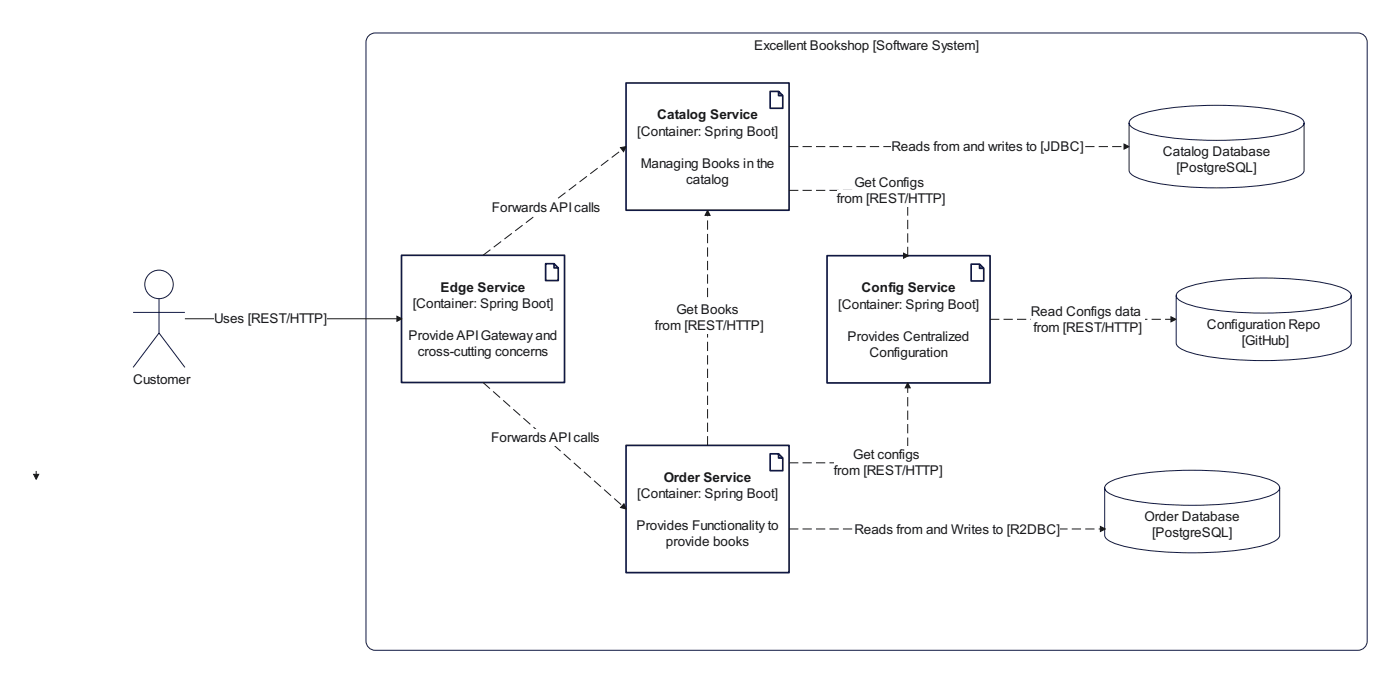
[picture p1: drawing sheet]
<svg xmlns="http://www.w3.org/2000/svg" width="440mm" height="214mm" viewBox="0 0 440 214" stroke-linecap="round" stroke-linejoin="round" font-family="sans-serif">
<path d="M115.7 11.4a2.91 2.91 0 0 1 2.3-1h309a2.91 2.91 0 0 1 2.9 2.9v188a2.91 2.91 0 0 1-2.9 2.9h-309a2.91 2.91 0 0 1-2.9-2.9v-188z" fill="none" stroke="#101843" stroke-width=".31"/>
<path d="M355.6 37.5a21.7 21.7 0 0 1 10.3-3.3 115.5 115.5 0 0 1 38.6 1l2.6 .9a4.1 4.1 0 0 1 3 2.5v14.9a2.78 2.78 0 0 1-1.9 2 53.7 53.7 0 0 1-17.9 3.3 100.4 100.4 0 0 1-31-2.4l-1.3-.4a4.1 4.1 0 0 1-2.9-2.5v-14.9z" fill="#fff"/>
<path d="M355.1 38.6a2.78 2.78 0 0 0 1.9 2 53.7 53.7 0 0 0 17.9 3.3 100.4 100.4 0 0 0 31-2.4l1.2-.4a4.1 4.1 0 0 0 3-2.5M355.6 37.5a21.7 21.7 0 0 1 10.3-3.3 115.5 115.5 0 0 1 38.6 1l2.6 .9a4.1 4.1 0 0 1 3 2.5v14.9a2.78 2.78 0 0 1-1.9 2 53.7 53.7 0 0 1-17.9 3.3 100.4 100.4 0 0 1-31-2.4l-1.3-.4a4.1 4.1 0 0 1-2.9-2.5v-14.9z" fill="none" stroke="#101843" stroke-width=".31"/>
<path d="M347.9 152.1a21.7 21.7 0 0 1 10.4-3.3 115.5 115.5 0 0 1 38.5 1.1l2.7 .8a4.1 4.1 0 0 1 2.9 2.5v14.9a2.78 2.78 0 0 1-1.9 2 53.7 53.7 0 0 1-17.9 3.3 100.4 100.4 0 0 1-31-2.4l-1.2-.4a4.1 4.1 0 0 1-3-2.5v-14.9z" fill="#fff"/>
<path d="M347.4 153.2a2.78 2.78 0 0 0 1.9 2 53.7 53.7 0 0 0 17.9 3.3 100.4 100.4 0 0 0 31-2.4l1.3-.4a4.1 4.1 0 0 0 2.9-2.5M347.9 152.1a21.7 21.7 0 0 1 10.4-3.3 115.5 115.5 0 0 1 38.5 1.1l2.7 .8a4.1 4.1 0 0 1 2.9 2.5v14.9a2.78 2.78 0 0 1-1.9 2 53.7 53.7 0 0 1-17.9 3.3 100.4 100.4 0 0 1-31-2.4l-1.2-.4a4.1 4.1 0 0 1-3-2.5v-14.9z" fill="none" stroke="#101843" stroke-width=".31"/>
<path d="M370.4 91.8a21.7 21.7 0 0 1 10.4-3.4 115.5 115.5 0 0 1 38.5 1.1l2.7 .8a4.1 4.1 0 0 1 2.9 2.5v14.9a2.78 2.78 0 0 1-1.9 2.1 53.7 53.7 0 0 1-17.9 3.2 100.4 100.4 0 0 1-31-2.3l-1.3-.5a4.1 4.1 0 0 1-2.9-2.5v-14.9z" fill="#fff"/>
<path d="M369.9 92.8a2.78 2.78 0 0 0 1.9 2 53.7 53.7 0 0 0 17.9 3.3 100.4 100.4 0 0 0 31-2.4l1.3-.4a4.1 4.1 0 0 0 2.9-2.5M370.4 91.8a21.7 21.7 0 0 1 10.4-3.4 115.5 115.5 0 0 1 38.5 1.1l2.7 .8a4.1 4.1 0 0 1 2.9 2.5v14.9a2.78 2.78 0 0 1-1.9 2.1 53.7 53.7 0 0 1-17.9 3.2 100.4 100.4 0 0 1-31-2.3l-1.3-.5a4.1 4.1 0 0 1-2.9-2.5v-14.9z" fill="none" stroke="#101843" stroke-width=".31"/>
<path d="M11.4 147.9v1.1" fill="none" stroke="#191919" stroke-width=".31"/>
<path d="M10.6 149h1.6l-.8 1.5z" fill="#191919"/>
<path d="M10.6 149h1.6l-.8 1.5z" fill="none" stroke="#191919" stroke-width=".31"/>
<path d="M196.9 26.1h51.2v39.9h-51.2z" fill="#fff"/>
<path d="M196.9 26.1h51.2v39.9h-51.2z" fill="none" stroke="#101843" stroke-width=".53"/>
<path d="M242.2 28.7h2.6l1.4 1.3v4h-4zM244.8 28.7v1.3h1.4z" fill="#fff"/>
<path d="M242.2 28.7h2.6l1.4 1.3v4h-4zM244.8 28.7v1.3h1.4" fill="none" stroke="#101843" stroke-width=".53"/>
<path d="M196.9 139.9h51.2v39.9h-51.2z" fill="#fff"/>
<path d="M196.9 139.9h51.2v39.9h-51.2z" fill="none" stroke="#101843" stroke-width=".53"/>
<path d="M242.2 142.5h2.6l1.4 1.3v4h-4zM244.8 142.5v1.3h1.4z" fill="#fff"/>
<path d="M242.2 142.5h2.6l1.4 1.3v4h-4zM244.8 142.5v1.3h1.4" fill="none" stroke="#101843" stroke-width=".53"/>
<path d="M260.1 80.3h51.3v40h-51.3z" fill="#fff"/>
<path d="M260.1 80.3h51.3v40h-51.3z" fill="none" stroke="#101843" stroke-width=".53"/>
<path d="M305.4 82.9h2.6l1.4 1.4v3.9h-4zM308 82.9v1.4h1.4z" fill="#fff"/>
<path d="M305.4 82.9h2.6l1.4 1.4v3.9h-4zM308 82.9v1.4h1.4" fill="none" stroke="#101843" stroke-width=".53"/>
<path d="M126.3 80.2h51.2v39.9h-51.2z" fill="#fff"/>
<path d="M126.3 80.2h51.2v39.9h-51.2z" fill="none" stroke="#101843" stroke-width=".53"/>
<path d="M171.6 82.8h2.6l1.4 1.3v4h-4zM174.2 82.8v1.3h1.4z" fill="#fff"/>
<path d="M171.6 82.8h2.6l1.4 1.3v4h-4zM174.2 82.8v1.3h1.4" fill="none" stroke="#101843" stroke-width=".53"/>
<path d="M311.4 100.3h56.8" fill="none" stroke="#191919" stroke-width=".31" stroke-dasharray="2.9 1.3" stroke-linecap="butt"/>
<path d="M368.2 99.5l1.6 .8-1.6 .8z" fill="#191919"/>
<path d="M368.2 99.5l1.6 .8-1.6 .8z" fill="none" stroke="#191919" stroke-width=".31"/>
<g fill="#fff">
<path d="M324.2 95.3h35.7v5h-35.7z"/>
<path d="M325 100.3h34.1v5h-34.1z"/>
</g>
<path d="M222.5 139.9v-72.3" fill="none" stroke="#191919" stroke-width=".31" stroke-dasharray="2.9 1.3" stroke-linecap="butt"/>
<path d="M222.5 66.1l.8 1.5h-1.6z" fill="#191919"/>
<path d="M222.5 66.1l.8 1.5h-1.6z" fill="none" stroke="#191919" stroke-width=".31"/>
<g fill="#fff">
<path d="M212.6 94.8h19.6v5h-19.6z"/>
<path d="M204.9 99.8h35.2v5h-35.2z"/>
</g>
<path d="M248.1 46h105.4" fill="none" stroke="#191919" stroke-width=".31" stroke-dasharray="2.9 1.3" stroke-linecap="butt"/>
<path d="M353.5 45.2l1.6 .8-1.6 .8z" fill="#191919"/>
<path d="M353.5 45.2l1.6 .8-1.6 .8z" fill="none" stroke="#191919" stroke-width=".31"/>
<path d="M280.4 43.5h60.3v5.1h-60.3z" fill="#fff"/>
<path d="M248.1 59.8h37.4v20.5" fill="none" stroke="#191919" stroke-width=".31" stroke-dasharray="2.9 1.3" stroke-linecap="butt"/>
<path d="M284.1 79.5l1.6 .8-1.6 .8z" fill="#191919"/>
<path d="M284.1 79.5l1.6 .8-1.6 .8z" fill="none" stroke="#191919" stroke-width=".31"/>
<g fill="#fff">
<path d="M268.7 54.8h23v5h-23z"/>
<path d="M263.2 59.8h34.1v5h-34.1z"/>
</g>
<path d="M248.1 145.3h37.4v-23.5" fill="none" stroke="#191919" stroke-width=".31" stroke-dasharray="2.9 1.3" stroke-linecap="butt"/>
<path d="M285.5 120.2l.7 1.6h-1.5z" fill="#191919"/>
<path d="M285.5 120.2l.7 1.6h-1.5z" fill="none" stroke="#191919" stroke-width=".31"/>
<g fill="#fff">
<path d="M268.3 140.3h22v5h-22z"/>
<path d="M262.2 145.3h34.2v5.1h-34.2z"/>
</g>
<path d="M248.1 166.1h97.9" fill="none" stroke="#191919" stroke-width=".31" stroke-dasharray="2.9 1.3" stroke-linecap="butt"/>
<path d="M346 165.3l1.6 .8-1.6 .8z" fill="#191919"/>
<path d="M346 165.3l1.6 .8-1.6 .8z" fill="none" stroke="#191919" stroke-width=".31"/>
<path d="M268.7 163.6h64.6v5h-64.6z" fill="#fff"/>
<path d="M151.9 80.2l43.7-33.2" fill="none" stroke="#191919" stroke-width=".31" stroke-dasharray="2.9 1.3" stroke-linecap="butt"/>
<path d="M195.1 46.4l1.8-.4-.8 1.6z" fill="#191919"/>
<path d="M195.1 46.4l1.8-.4-.8 1.6z" fill="none" stroke="#191919" stroke-width=".31"/>
<path d="M154.7 62.6h34.1v5h-34.1z" fill="#fff"/>
<path d="M151.9 120.1l43.8 38.7" fill="none" stroke="#191919" stroke-width=".31" stroke-dasharray="2.9 1.3" stroke-linecap="butt"/>
<path d="M196.2 158.2l.7 1.6-1.7-.4z" fill="#191919"/>
<path d="M196.2 158.2l.7 1.6-1.7-.4z" fill="none" stroke="#191919" stroke-width=".31"/>
<path d="M154.5 134.9h34.1v5.1h-34.1z" fill="#fff"/>
<path d="M58.1 100.1h66.7" fill="none" stroke="#191919" stroke-width=".31"/>
<path d="M124.8 99.3l1.6 .8-1.6 .8z" fill="#191919"/>
<path d="M124.8 99.3l1.6 .8-1.6 .8z" fill="none" stroke="#191919" stroke-width=".31"/>
<path d="M67.3 97.6h35.5v5h-35.5z" fill="#fff"/>
<path d="M41.9 98.1h16.2M50 93.8v10.8l-8.1 10.8M50 104.6l8.1 10.8" fill="none" stroke="#101843" stroke-width=".31"/>
<circle cx="50" cy="89.3" r="4.5" fill="#fff"/>
<circle cx="50" cy="89.3" r="4.5" fill="none" stroke="#101843" stroke-width=".31"/>
<g font-size="4.2" fill="#191919">
<text x="237.2" y="15.8">Excellent Bookshop [Software System]</text>
<text x="206.6" y="37.4">Catalog Service</text>
<text x="200.4" y="42.7">[Container: Spring Boot]</text>
<text x="280.4" y="47.5">Reads from and writes to [JDBC]</text>
<text x="201.5" y="52.8">Managing Books in the</text>
<text x="365.7" y="49.1">Catalog Database</text>
<text x="215.8" y="57.8">catalog</text>
<text x="268.7" y="58.7">Get Configs</text>
<text x="370" y="54.1">[PostgreSQL]</text>
<text x="263.2" y="63.7">from [REST/</text>
<text x="285.6" y="63.7">HTTP]</text>
<text x="154.7" y="66.6">Forwards APIcalls</text>
<text x="138.5" y="91.5">Edge Service</text>
<text x="270.9" y="91.7">Config Service</text>
<text x="67.3" y="101.6">Uses [REST/HTTP]</text>
<text x="129.8" y="96.8">[Container: Spring Boot]</text>
<text x="212.7" y="98.7">Get B</text>
<text x="223.3" y="98.7">ooks</text>
<text x="263.6" y="97">[Container: Spring Boot]</text>
<text x="324.2" y="99.2">Read Configs data</text>
<text x="128.5" y="106.9">Provide APIGateway and</text>
<text x="206" y="103.8">from [REST/HTTP]</text>
<text x="266.5" y="107">Provides Centralized</text>
<text x="325" y="104.2">from [REST/HTTP]</text>
<text x="379.5" y="103.3">Configuration Repo</text>
<text x="131.4" y="111.9">cross-cutting concerns</text>
<text x="273.4" y="112.1">Configuration</text>
<text x="390.5" y="108.4">[GitHub]</text>
<text x="41.8" y="120.4">Customer</text>
<text x="154.5" y="138.9">Forwards APIcalls</text>
<text x="262.2" y="149.3">from [REST/HTTP]</text>
<text x="268.3" y="144.3">Get configs</text>
<text x="208.8" y="151.2">Order Service</text>
<text x="200.4" y="156.5">[Container: Spring Boot]</text>
<text x="200.2" y="166.6">Provides Functionality to</text>
<text x="268.7" y="167.6">Reads from and Writes to [R2DBC]</text>
<text x="360" y="163.7">Order Database</text>
<text x="209.4" y="171.6">provide books</text>
<text x="362.3" y="168.7">[PostgreSQL]</text>
</g>
</svg>
